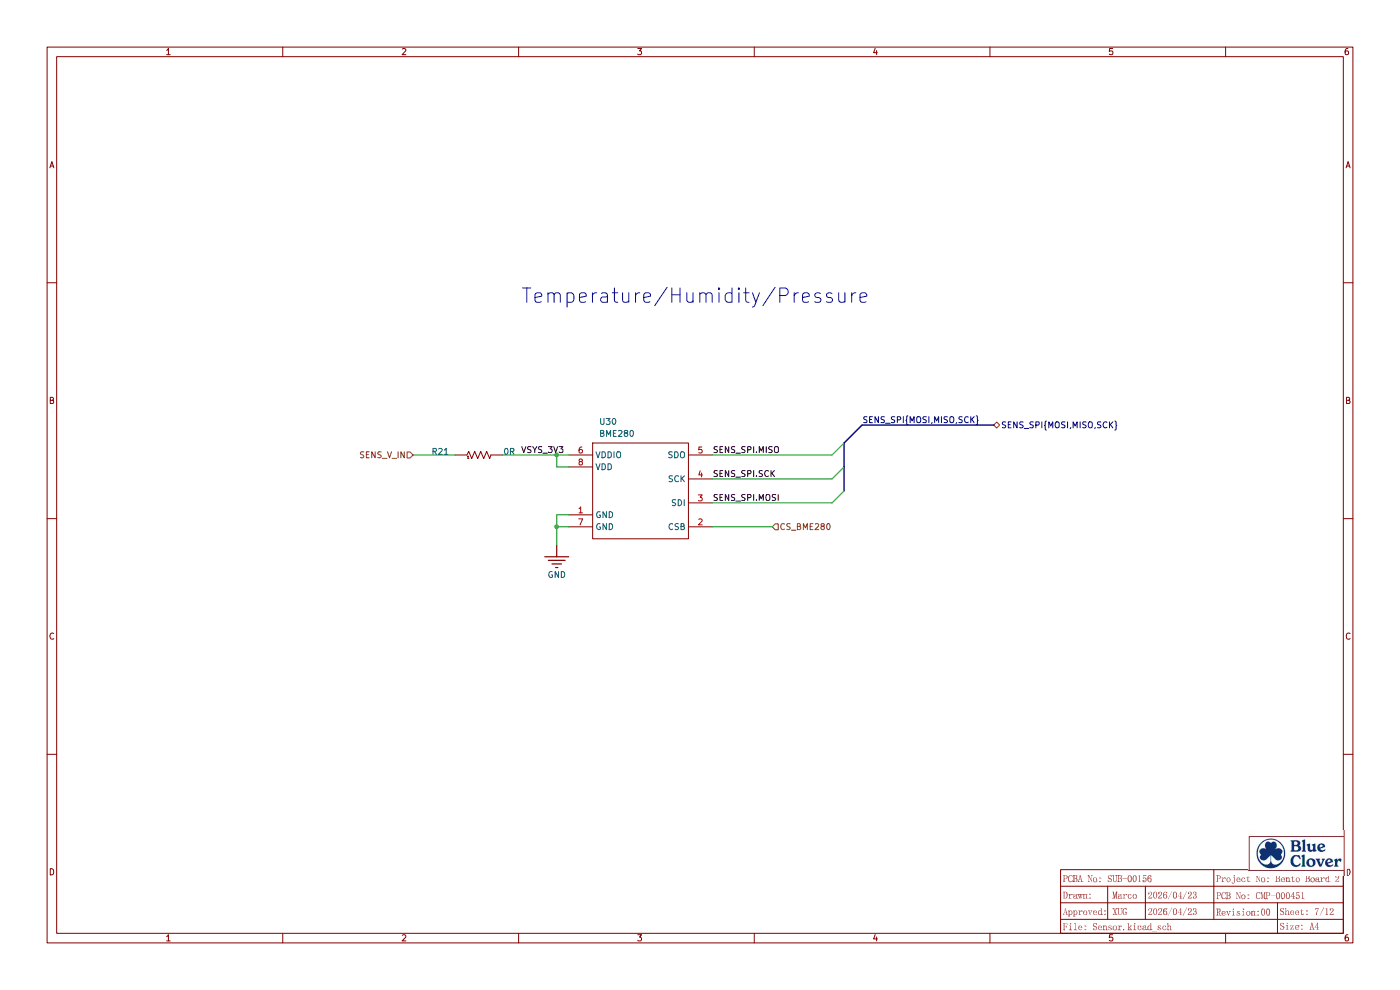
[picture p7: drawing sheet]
(kicad_sch
 (version 20260306)
 (generator "eeschema")
 (generator_version "10.0")
 (paper "A4")
 (lib_symbols
  (symbol "Library:GND_POWER_GROUND"
   (power global) (exclude_from_sim no) (in_bom yes) (on_board yes)
   (in_pos_files yes)
   (duplicate_pin_numbers_are_jumpers no)
   (property "Reference" "#PWR" (at 0 0 0) (show_name no) (do_not_autoplace no) (hide yes) (effects (font (size 1.27 1.27))))
   (property "Value" "GND" (at 0 -6.35 0) (show_name no) (do_not_autoplace no) (effects (font (size 1.27 1.27))))
   (property "Footprint" "" (at 0 0 0) (show_name no) (do_not_autoplace no) (hide yes) (effects (font (size 1.27 1.27))))
   (property "Datasheet" "" (at 0 0 0) (show_name no) (do_not_autoplace no) (hide yes) (effects (font (size 1.27 1.27))))
   (property "Description" "电源符号创建名为 'GND' 的全局标签" (at 0 0 0) (show_name no) (do_not_autoplace no) (hide yes) (effects (font (size 1.27 1.27))))
   (symbol "GND_POWER_GROUND_0_0"
    (polyline (pts (xy -2.54 -2.54) (xy 2.54 -2.54)) (stroke (width 0.254) (type solid)) (fill (type none)))
    (polyline (pts (xy -1.778 -3.302) (xy 1.778 -3.302)) (stroke (width 0.254) (type solid)) (fill (type none)))
    (polyline (pts (xy -1.016 -4.064) (xy 1.016 -4.064)) (stroke (width 0.254) (type solid)) (fill (type none)))
    (polyline (pts (xy -0.254 -4.826) (xy 0.254 -4.826)) (stroke (width 0.254) (type solid)) (fill (type none)))
    (polyline (pts (xy 0 0) (xy 0 -2.54)) (stroke (width 0.254) (type solid)) (fill (type none)))
    (pin power_in line (at 0 0 0) (length 0) (hide yes) (name "GND" (effects (font (size 1.27 1.27)))) (number "" (effects (font (size 1.27 1.27))))))
   (embedded_fonts no))
  (symbol "Library:root_0_BME280_BCDPartsLibrary.IntLib" (exclude_from_sim no) (in_bom yes) (on_board yes)
   (in_pos_files yes)
   (duplicate_pin_numbers_are_jumpers no)
   (property "Reference" "U" (at 0 0 0) (show_name no) (do_not_autoplace no) (effects (font (size 1.27 1.27))))
   (property "Value" "" (at 0 0 0) (show_name no) (do_not_autoplace no) (effects (font (size 1.27 1.27))))
   (property "Footprint" "Library:LGA065P2.5X2.5-8N" (at 0 0 0) (show_name no) (do_not_autoplace no) (hide yes) (effects (font (size 1.27 1.27))))
   (property "Datasheet" "" (at 0 0 0) (show_name no) (do_not_autoplace no) (hide yes) (effects (font (size 1.27 1.27))))
   (property "Description" "Humidity, Pressure, Temperature 0 ~ 100% RH I2C, SPI ±3% 1 s Surface Mount" (at 0 0 0) (show_name no) (do_not_autoplace no) (hide yes) (effects (font (size 1.27 1.27))))
   (symbol "root_0_BME280_BCDPartsLibrary.IntLib_1_0"
    (polyline (pts (xy -10.16 10.16) (xy -10.16 -10.16) (xy 10.16 -10.16) (xy 10.16 10.16) (xy -10.16 10.16)) (stroke (width 0) (type solid)) (fill (type none)))
    (pin passive line (at -15.24 -5.08 0) (length 5.08) (name "GND" (effects (font (size 1.27 1.27)))) (number "1" (effects (font (size 1.27 1.27)))))
    (pin passive line (at 15.24 -7.62 180) (length 5.08) (name "CSB" (effects (font (size 1.27 1.27)))) (number "2" (effects (font (size 1.27 1.27)))))
    (pin passive line (at 15.24 -2.54 180) (length 5.08) (name "SDI" (effects (font (size 1.27 1.27)))) (number "3" (effects (font (size 1.27 1.27)))))
    (pin passive line (at 15.24 2.54 180) (length 5.08) (name "SCK" (effects (font (size 1.27 1.27)))) (number "4" (effects (font (size 1.27 1.27)))))
    (pin passive line (at 15.24 7.62 180) (length 5.08) (name "SDO" (effects (font (size 1.27 1.27)))) (number "5" (effects (font (size 1.27 1.27)))))
    (pin passive line (at -15.24 7.62 0) (length 5.08) (name "VDDIO" (effects (font (size 1.27 1.27)))) (number "6" (effects (font (size 1.27 1.27)))))
    (pin passive line (at -15.24 -7.62 0) (length 5.08) (name "GND" (effects (font (size 1.27 1.27)))) (number "7" (effects (font (size 1.27 1.27)))))
    (pin passive line (at -15.24 5.08 0) (length 5.08) (name "VDD" (effects (font (size 1.27 1.27)))) (number "8" (effects (font (size 1.27 1.27))))))
   (embedded_fonts no))
  (symbol "Library:root_0_RC0603FR-070RL_BCDResistorCapacitorLibrary.IntLib"
   (pin_numbers (hide yes))
   (pin_names (hide yes)) (exclude_from_sim no) (in_bom yes) (on_board yes)
   (in_pos_files yes)
   (duplicate_pin_numbers_are_jumpers no)
   (property "Reference" "R" (at 0 0 0) (show_name no) (do_not_autoplace no) (effects (font (size 1.27 1.27))))
   (property "Value" "" (at 0 0 0) (show_name no) (do_not_autoplace no) (effects (font (size 1.27 1.27))))
   (property "Footprint" "Library:RC0603-N" (at 0 0 0) (show_name no) (do_not_autoplace no) (hide yes) (effects (font (size 1.27 1.27))))
   (property "Datasheet" "" (at 0 0 0) (show_name no) (do_not_autoplace no) (hide yes) (effects (font (size 1.27 1.27))))
   (property "Description" "0 Ohms Jumper Chip Resistor 0603 (1608 Metric) Moisture Resistant Thick Film" (at 0 0 0) (show_name no) (do_not_autoplace no) (hide yes) (effects (font (size 1.27 1.27))))
   (symbol "root_0_RC0603FR-070RL_BCDResistorCapacitorLibrary.IntLib_1_0"
    (polyline (pts (xy 2.54 0) (xy 2.286 -0.762) (xy 1.651 0.762) (xy 1.016 -0.762) (xy 0.381 0.762) (xy -0.254 -0.762) (xy -0.889 0.762) (xy -1.524 -0.762) (xy -2.159 0.762) (xy -2.54 0)) (stroke (width 0) (type solid)) (fill (type none)))
    (text "1" (at -2.286 -0.508 0) (effects (font (size 0.508 0.508))))
    (pin passive line (at -5.08 0 0) (length 2.54) (name "1" (effects (font (size 1.27 1.27)))) (number "1" (effects (font (size 1.27 1.27)))))
    (pin passive line (at 5.08 0 180) (length 2.54) (name "2" (effects (font (size 1.27 1.27)))) (number "2" (effects (font (size 1.27 1.27))))))
   (embedded_fonts no)))
 (text "Temperature/Humidity/Pressure"
  (exclude_from_sim no)
  (at 110.49 64.77 0)
  (effects (font (size 3.048 3.048)) (justify left bottom)))
 (junction
  (at 118.11 96.52)
  (diameter 0)
  (color 0 0 0 0))
 (junction
  (at 118.11 111.76)
  (diameter 0)
  (color 0 0 0 0))
 (bus_entry
  (at 179.07 99.06)
  (size -2.54 2.54)
  (stroke (width 0) (type default)))
 (bus_entry
  (at 179.07 93.98)
  (size -2.54 2.54)
  (stroke (width 0) (type default)))
 (bus_entry
  (at 179.07 104.14)
  (size -2.54 2.54)
  (stroke (width 0) (type default)))
 (wire
  (pts (xy 106.68 96.52) (xy 118.11 96.52))
  (stroke (width 0) (type default)))
 (bus
  (pts (xy 179.07 99.06) (xy 179.07 104.14))
  (stroke (width 0) (type default)))
 (wire
  (pts (xy 118.11 111.76) (xy 118.11 109.22))
  (stroke (width 0) (type default)))
 (wire
  (pts (xy 118.11 115.57) (xy 118.11 111.76))
  (stroke (width 0) (type default)))
 (wire
  (pts (xy 120.65 111.76) (xy 118.11 111.76))
  (stroke (width 0) (type default)))
 (bus
  (pts (xy 182.88 90.17) (xy 210.82 90.17))
  (stroke (width 0) (type default)))
 (wire
  (pts (xy 118.11 96.52) (xy 120.65 96.52))
  (stroke (width 0) (type default)))
 (wire
  (pts (xy 118.11 109.22) (xy 120.65 109.22))
  (stroke (width 0) (type default)))
 (bus
  (pts (xy 182.88 90.17) (xy 179.07 93.98))
  (stroke (width 0) (type default)))
 (wire
  (pts (xy 120.65 99.06) (xy 118.11 99.06))
  (stroke (width 0) (type default)))
 (wire
  (pts (xy 151.13 111.76) (xy 163.83 111.76))
  (stroke (width 0) (type default)))
 (wire
  (pts (xy 118.11 99.06) (xy 118.11 96.52))
  (stroke (width 0) (type default)))
 (wire
  (pts (xy 151.13 96.52) (xy 176.53 96.52))
  (stroke (width 0) (type default)))
 (wire
  (pts (xy 151.13 101.6) (xy 176.53 101.6))
  (stroke (width 0) (type default)))
 (bus
  (pts (xy 179.07 93.98) (xy 179.07 99.06))
  (stroke (width 0) (type default)))
 (wire
  (pts (xy 151.13 106.68) (xy 176.53 106.68))
  (stroke (width 0) (type default)))
 (wire
  (pts (xy 87.63 96.52) (xy 96.52 96.52))
  (stroke (width 0) (type default)))
 (label "SENS_SPI.MISO"
  (at 151.13 96.52 0)
  (effects (font (size 1.27 1.27)) (justify left bottom)))
 (label "SENS_SPI{MOSI,MISO,SCK}"
  (at 182.88 90.17 0)
  (effects (font (size 1.27 1.27)) (justify left bottom)))
 (label "VSYS_3V3"
  (at 110.49 96.52 0)
  (effects (font (size 1.27 1.27)) (justify left bottom)))
 (label "SENS_SPI.MOSI"
  (at 151.13 106.68 0)
  (effects (font (size 1.27 1.27)) (justify left bottom)))
 (label "SENS_SPI.SCK"
  (at 151.13 101.6 0)
  (effects (font (size 1.27 1.27)) (justify left bottom)))
 (hierarchical_label "SENS_SPI{MOSI,MISO,SCK}"
  (shape bidirectional)
  (at 210.82 90.17 0)
  (effects (font (size 1.27 1.27)) (justify left)))
 (hierarchical_label "SENS_V_IN"
  (shape input)
  (at 87.63 96.52 180)
  (effects (font (size 1.27 1.27)) (justify right)))
 (hierarchical_label "CS_BME280"
  (shape input)
  (at 163.83 111.76 0)
  (effects (font (size 1.27 1.27)) (justify left)))
 (symbol
  (lib_id "Library:root_0_RC0603FR-070RL_BCDResistorCapacitorLibrary.IntLib")
  (at 101.6 96.52 0)
  (unit 1)
  (body_style 1)
  (exclude_from_sim no)
  (in_bom yes)
  (on_board yes)
  (in_pos_files yes)
  (dnp no)
  (property "Reference" "R21" (at 91.44 96.52 0) (show_name no) (do_not_autoplace no) (effects (font (size 1.27 1.27)) (justify left bottom)))
  (property "Value" "${ALTIUM_VALUE}" (at 106.68 96.52 0) (show_name no) (do_not_autoplace no) (effects (font (size 1.27 1.27)) (justify left bottom)))
  (property "Footprint" "Library:RC0603-N" (at 94.742 102.87 0) (hide yes) (show_name no) (do_not_autoplace no) (effects (font (size 1.27 1.27)) (justify left bottom)))
  (property "Datasheet" "" (at 101.6 96.52 0) (hide yes) (show_name no) (do_not_autoplace no) (effects (font (size 1.27 1.27))))
  (property "Description" "0 Ohms Jumper Chip Resistor 0603 (1608 Metric) Moisture Resistant Thick Film" (at 101.6 96.52 0) (hide yes) (show_name no) (do_not_autoplace no) (effects (font (size 1.27 1.27))))
  (property "MANUFACTURER PARTNO" "RC0603FR-070RL" (at 94.742 102.87 0) (hide yes) (show_name no) (do_not_autoplace no) (effects (font (size 1.27 1.27)) (justify left bottom)))
  (property "MANUFACTURER NAME" "YAGEO" (at 94.742 102.87 0) (hide yes) (show_name no) (do_not_autoplace no) (effects (font (size 1.27 1.27)) (justify left bottom)))
  (property "BCD ITEM NUMBER" "CMP-000040" (at 94.742 102.87 0) (hide yes) (show_name no) (do_not_autoplace no) (effects (font (size 1.27 1.27)) (justify left bottom)))
  (property "MANUFACTURER PARTNO1" "CRCW06030000Z0EA" (at 94.742 102.87 0) (hide yes) (show_name no) (do_not_autoplace no) (effects (font (size 1.27 1.27)) (justify left bottom)))
  (property "MANUFACTURER NAME1" "Vishay Dale" (at 94.742 102.87 0) (hide yes) (show_name no) (do_not_autoplace no) (effects (font (size 1.27 1.27)) (justify left bottom)))
  (property "MANUFACTURER PARTNO2" "" (at 94.742 102.87 0) (hide yes) (show_name no) (do_not_autoplace no) (effects (font (size 1.27 1.27)) (justify left bottom)))
  (property "MANUFACTURER NAME2" "" (at 94.742 102.87 0) (hide yes) (show_name no) (do_not_autoplace no) (effects (font (size 1.27 1.27)) (justify left bottom)))
  (property "SMD_PAD" "2" (at 94.742 102.87 0) (hide yes) (show_name no) (do_not_autoplace no) (effects (font (size 1.27 1.27)) (justify left bottom)))
  (property "TOLERANCE" "±1%" (at 94.742 102.87 0) (hide yes) (show_name no) (do_not_autoplace no) (effects (font (size 1.27 1.27)) (justify left bottom)))
  (property "POWER (WATTS)" "0.1W, 1/10W" (at 94.742 102.87 0) (hide yes) (show_name no) (do_not_autoplace no) (effects (font (size 1.27 1.27)) (justify left bottom)))
  (property "RATINGS" "" (at 94.742 102.87 0) (hide yes) (show_name no) (do_not_autoplace no) (effects (font (size 1.27 1.27)) (justify left bottom)))
  (property "MOUNTING TYPE" "Surface Mount" (at 94.742 102.87 0) (hide yes) (show_name no) (do_not_autoplace no) (effects (font (size 1.27 1.27)) (justify left bottom)))
  (property "PACKAGE / CASE" "0603 (1608 Metric)" (at 94.742 102.87 0) (hide yes) (show_name no) (do_not_autoplace no) (effects (font (size 1.27 1.27)) (justify left bottom)))
  (property "SIZE / DIMENSION" "0.063\" L x 0.031\" W (1.60mm x 0.80mm)" (at 94.742 102.87 0) (hide yes) (show_name no) (do_not_autoplace no) (effects (font (size 1.27 1.27)) (justify left bottom)))
  (property "HEIGHT - SEATED (MAX)" "0.022\" (0.55mm)" (at 94.742 102.87 0) (hide yes) (show_name no) (do_not_autoplace no) (effects (font (size 1.27 1.27)) (justify left bottom)))
  (property "MOISTURE SENSITIVITY LEVEL (MSL)" "1" (at 94.742 102.87 0) (hide yes) (show_name no) (do_not_autoplace no) (effects (font (size 1.27 1.27)) (justify left bottom)))
  (property "ALTIUM_VALUE" "0R" (at 94.742 102.87 0) (hide yes) (show_name no) (do_not_autoplace no) (effects (font (size 1.27 1.27)) (justify left bottom)))
  (property "DNP" "" (at 94.742 102.87 0) (hide yes) (show_name no) (do_not_autoplace no) (effects (font (size 1.27 1.27)) (justify left bottom)))
  (property "HTTP" "https://www.yageo.com/zh-CN/Home" (at 94.742 102.87 0) (hide yes) (show_name no) (do_not_autoplace no) (effects (font (size 1.27 1.27)) (justify left bottom)))
  (property "HTTP1" "https://www.vishay.com/" (at 94.742 102.87 0) (hide yes) (show_name no) (do_not_autoplace no) (effects (font (size 1.27 1.27)) (justify left bottom)))
  (property "HTTP2" "" (at 94.742 102.87 0) (hide yes) (show_name no) (do_not_autoplace no) (effects (font (size 1.27 1.27)) (justify left bottom)))
  (pin "1")
  (pin "2"))
 (symbol
  (lib_id "Library:GND_POWER_GROUND")
  (at 118.11 115.57 0)
  (unit 1)
  (body_style 1)
  (exclude_from_sim no)
  (in_bom yes)
  (on_board yes)
  (in_pos_files yes)
  (dnp no)
  (property "Reference" "#PWR053" (at 118.11 115.57 0) (hide yes) (show_name no) (do_not_autoplace no) (effects (font (size 1.27 1.27))))
  (property "Value" "GND" (at 118.11 121.92 0) (show_name no) (do_not_autoplace no) (effects (font (size 1.27 1.27))))
  (property "Footprint" "" (at 118.11 115.57 0) (show_name no) (do_not_autoplace no) (effects (font (size 1.27 1.27))))
  (property "Datasheet" "" (at 118.11 115.57 0) (show_name no) (do_not_autoplace no) (effects (font (size 1.27 1.27))))
  (property "Description" "" (at 118.11 115.57 0) (show_name no) (do_not_autoplace no) (effects (font (size 1.27 1.27))))
  (pin ""))
 (symbol
  (lib_id "Library:root_0_BME280_BCDPartsLibrary.IntLib")
  (at 135.89 104.14 0)
  (unit 1)
  (body_style 1)
  (exclude_from_sim no)
  (in_bom yes)
  (on_board yes)
  (in_pos_files yes)
  (dnp no)
  (property "Reference" "U30" (at 127 90.17 0) (show_name no) (do_not_autoplace no) (effects (font (size 1.27 1.27)) (justify left bottom)))
  (property "Value" "${ALTIUM_VALUE}" (at 127 92.71 0) (show_name no) (do_not_autoplace no) (effects (font (size 1.27 1.27)) (justify left bottom)))
  (property "Footprint" "Library:LGA065P2.5X2.5-8N" (at 134.62 110.49 0) (hide yes) (show_name no) (do_not_autoplace no) (effects (font (size 1.27 1.27)) (justify left bottom)))
  (property "Datasheet" "" (at 135.89 104.14 0) (hide yes) (show_name no) (do_not_autoplace no) (effects (font (size 1.27 1.27))))
  (property "Description" "Humidity, Pressure, Temperature 0 ~ 100% RH I2C, SPI ±3% 1 s Surface Mount" (at 135.89 104.14 0) (hide yes) (show_name no) (do_not_autoplace no) (effects (font (size 1.27 1.27))))
  (property "MANUFACTURER PARTNO" "BME280" (at 133.604 110.998 0) (hide yes) (show_name no) (do_not_autoplace no) (effects (font (size 1.27 1.27)) (justify left bottom)))
  (property "MANUFACTURER NAME" "Bosch Sensortec" (at 133.604 110.998 0) (hide yes) (show_name no) (do_not_autoplace no) (effects (font (size 1.27 1.27)) (justify left bottom)))
  (property "BCD ITEM NUMBER" "CMP-000032" (at 133.604 110.998 0) (hide yes) (show_name no) (do_not_autoplace no) (effects (font (size 1.27 1.27)) (justify left bottom)))
  (property "MANUFACTURER PARTNO1" "" (at 133.604 110.998 0) (hide yes) (show_name no) (do_not_autoplace no) (effects (font (size 1.27 1.27)) (justify left bottom)))
  (property "MANUFACTURER NAME1" "" (at 133.604 110.998 0) (hide yes) (show_name no) (do_not_autoplace no) (effects (font (size 1.27 1.27)) (justify left bottom)))
  (property "MANUFACTURER PARTNO2" "" (at 134.62 110.49 0) (hide yes) (show_name no) (do_not_autoplace no) (effects (font (size 1.27 1.27)) (justify left bottom)))
  (property "MANUFACTURER NAME2" "" (at 134.62 110.49 0) (hide yes) (show_name no) (do_not_autoplace no) (effects (font (size 1.27 1.27)) (justify left bottom)))
  (property "MANUFACTURER PARTNO3" "" (at 134.62 110.49 0) (hide yes) (show_name no) (do_not_autoplace no) (effects (font (size 1.27 1.27)) (justify left bottom)))
  (property "MANUFACTURER NAME3" "" (at 134.62 110.49 0) (hide yes) (show_name no) (do_not_autoplace no) (effects (font (size 1.27 1.27)) (justify left bottom)))
  (property "SMD_PAD" "8" (at 134.62 110.49 0) (hide yes) (show_name no) (do_not_autoplace no) (effects (font (size 1.27 1.27)) (justify left bottom)))
  (property "SENSOR TYPE" "Humidity, Pressure, Temperature" (at 134.62 110.49 0) (hide yes) (show_name no) (do_not_autoplace no) (effects (font (size 1.27 1.27)) (justify left bottom)))
  (property "HUMIDITY RANGE" "0 ~ 100% RH" (at 134.62 110.49 0) (hide yes) (show_name no) (do_not_autoplace no) (effects (font (size 1.27 1.27)) (justify left bottom)))
  (property "OUTPUT TYPE" "I2C, SPI" (at 134.62 110.49 0) (hide yes) (show_name no) (do_not_autoplace no) (effects (font (size 1.27 1.27)) (justify left bottom)))
  (property "ACCURACY" "±3%" (at 134.62 110.49 0) (hide yes) (show_name no) (do_not_autoplace no) (effects (font (size 1.27 1.27)) (justify left bottom)))
  (property "VOLTAGE - SUPPLY" "1.71V ~ 3.6V" (at 134.62 110.49 0) (hide yes) (show_name no) (do_not_autoplace no) (effects (font (size 1.27 1.27)) (justify left bottom)))
  (property "MOUNTING TYPE" "Surface Mount" (at 134.62 110.49 0) (hide yes) (show_name no) (do_not_autoplace no) (effects (font (size 1.27 1.27)) (justify left bottom)))
  (property "OPERATING TEMPERATURE" "-40°C ~ 85°C" (at 134.62 110.49 0) (hide yes) (show_name no) (do_not_autoplace no) (effects (font (size 1.27 1.27)) (justify left bottom)))
  (property "PACKAGE / CASE" "8-VFLGA" (at 134.62 110.49 0) (hide yes) (show_name no) (do_not_autoplace no) (effects (font (size 1.27 1.27)) (justify left bottom)))
  (property "SUPPLIER DEVICE PACKAGE" "8-LGA (2.5x2.5)" (at 134.62 110.49 0) (hide yes) (show_name no) (do_not_autoplace no) (effects (font (size 1.27 1.27)) (justify left bottom)))
  (property "MOISTURE SENSITIVITY LEVEL (MSL)" "1" (at 134.62 110.49 0) (hide yes) (show_name no) (do_not_autoplace no) (effects (font (size 1.27 1.27)) (justify left bottom)))
  (property "ALTIUM_VALUE" "BME280" (at 134.62 110.49 0) (hide yes) (show_name no) (do_not_autoplace no) (effects (font (size 1.27 1.27)) (justify left bottom)))
  (property "DNP" "" (at 134.62 110.49 0) (hide yes) (show_name no) (do_not_autoplace no) (effects (font (size 1.27 1.27)) (justify left bottom)))
  (property "HTTP" "https://www.bosch-sensortec.com/" (at 134.62 110.49 0) (hide yes) (show_name no) (do_not_autoplace no) (effects (font (size 1.27 1.27)) (justify left bottom)))
  (property "COMPONENTLINK1DESCRIPTION" "Datasheet" (at 134.62 110.49 0) (hide yes) (show_name no) (do_not_autoplace no) (effects (font (size 1.27 1.27)) (justify left bottom)))
  (property "COMPONENTLINK1URL" "chrome-extension://efaidnbmnnnibpcajpcglclefindmkaj/https://www.bosch-sensortec.com/media/boschsensortec/downloads/datasheets/bst-bme280-ds002.pdf" (at 134.62 110.49 0) (hide yes) (show_name no) (do_not_autoplace no) (effects (font (size 1.27 1.27)) (justify left bottom)))
  (pin "6")
  (pin "5")
  (pin "1")
  (pin "3")
  (pin "4")
  (pin "2")
  (pin "7")
  (pin "8")))
